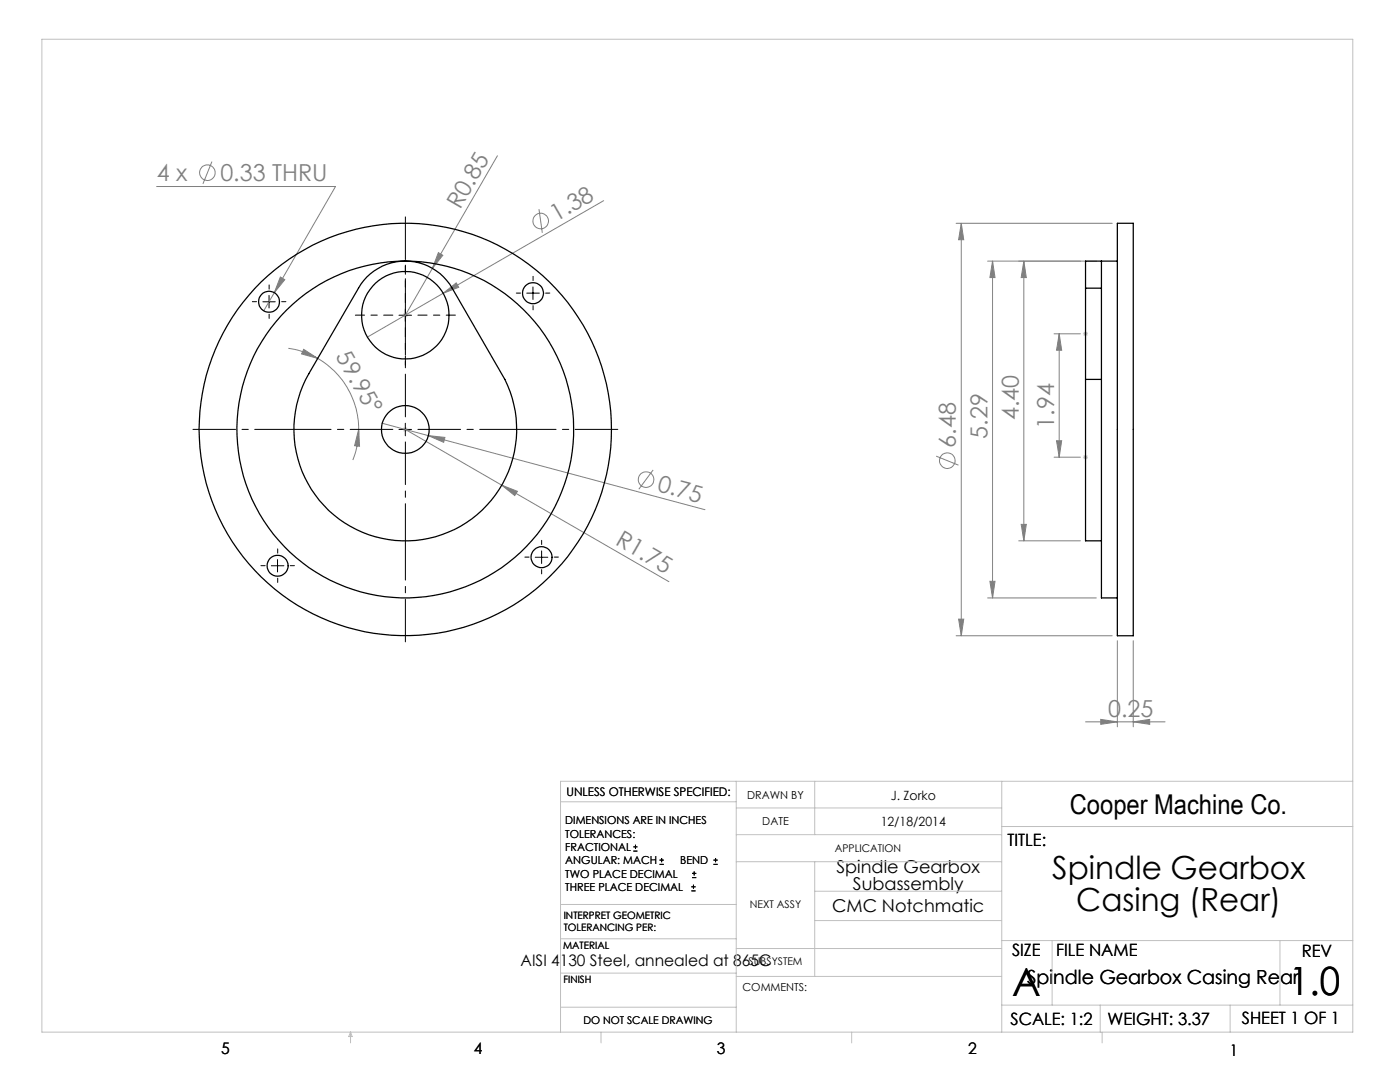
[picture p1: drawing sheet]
<svg xmlns="http://www.w3.org/2000/svg" width="279mm" height="216mm" viewBox="0 0 279 216" stroke-linecap="round" stroke-linejoin="round" font-family="sans-serif">
<g fill="none" stroke="#808080" stroke-width=".2">
<path d="M31.3 37.2h35.7l-12.2 21.2M42.3 32.2l-1.8 4.5M99.3 31.1l-13 22.5M54.8 58.4l-2.2 3.6M56 55.3l.8 .5-2 2.6zM86.3 53.6l-5.4 9.3M87.5 50.4l.9 .5-2.1 2.7zM88.4 58.5l2.7-2.1 .4 .9zM88.4 58.5l-15.1 8.8M107.6 41.7l.6 4.8M120.5 40l-32.1 18.5M190.8 44.6h31.2"/>
<path d="M191.8 44.6l.5 3.2h-1zM191.8 44.6v82.3M197.1 52.1h21.7M198.1 52.1l.5 3.3h-1zM198.1 52.1v67.2M204.3 52.1l.5 3.3h-1zM204.3 52.1v55.8M57.5 69.5a17 17 0 0 1 5.9 2M60.6 69.7l2.8 1.8-3.2-.9zM63.4 71.5a16.3 16.3 0 0 1 8.2 14.2M210.4 66.6h5.2M211.4 66.6l.5 3.3h-1z"/>
<path d="M211.4 66.6v24.6M71.6 85.7l.2 3.3-1-.1zM71.6 85.7a16 16 0 0 1-1.2 6.1M76.3 84.5l9.2 2.4M80.9 85.7l52.6 30.4M85.5 86.9l3.3 .4-.3 1zM85.5 86.9l55.2 14.8M100.1 96.8l3.2 1.2-.6 .9zM130.4 93.8l-2.9 3.8M186.8 91l4.5 1.8M210.4 91.2h5.2M210.9 87.9h1l-.5 3.3z"/>
<path d="M197.1 119.3h21.7M197.6 116h1l-.5 3.3zM203.3 107.9h12.3M203.8 104.6h1l-.5 3.3zM190.8 126.9h31.2M191.3 123.5h1l-.5 3.4zM223 127.8v17.2M226.2 127.8v17.2M216.6 144h15.9M219.7 143.5l3.3 .5-3.3 .5zM226.2 144l3.2-.5v1z"/>
<circle cx="41.4" cy="34.5" r="1.55"/>
<circle cx="107.9" cy="44.1" r="1.56"/>
<circle cx="128.9" cy="95.7" r="1.55"/>
<circle cx="189" cy="91.9" r="1.55"/>
</g>
<g fill="none" stroke="#000" stroke-width=".2">
<path d="M53.7 58.9v2.6M105.1 58.5h2.5M106.4 57.3v2.5M52.5 60.2h2.4M79.6 62.9h2.5M80.9 61.7v2.4M79.6 85.7h2.5M80.9 84.5v2.5M54.2 112.9h2.5M55.4 111.7v2.4M106.8 111.2h2.5M108.1 109.9v2.5"/>
<path d="M126.4 169.8h.8M126.4 169h.8M126.8 168.6v.8M131.6 172.5h.9M131.6 171.6h.9M132 171.2v.8M138 177.8h.8M138 177h.8M138.1 175.1h.9M138.1 174.3h.9M138.4 176.5v.8M138.5 173.9v.8"/>
<path d="M142.4 172.5h.8M142.4 171.6h.8M142.8 171.2v.8"/>
</g>
<g fill="none" stroke="#c0c0c0" stroke-width=".2">
<path d="M8.4 7.8h261.6v198.2h-261.6zM80.4 62.9h1M80.5 62.5l.7 .8M80.9 62.4v1M81.2 62.5l-.7 .8M216.1 66.6h1M216.3 66.3l.7 .7M216.6 66.1v1M217 66.3l-.7 .7M80.4 85.7h1M80.5 85.3l.7 .7M80.9 85.2v1"/>
<path d="M81.2 85.3l-.7 .7M216.1 91.2h1M216.3 90.9l.7 .7M216.6 90.7v1.1M217 90.9l-.7 .7M111.9 160h35M146.9 155.9v50.1M162.6 155.9v10.6M199.9 155.9v50.1M270 155.9h-158.1v50.1M146.9 166.5h53M146.9 161.2h53"/>
<path d="M146.9 171.9h53M162.6 171.9v22.9M162.6 177.8h37.3M199.9 164.9h70.1M111.9 194.2h35M111.9 187.3h35M111.9 180.5h35M146.9 189.3h53M146.9 194.8h53M162.6 183.7h37.3M199.9 187.7h70.1M210 187.7v12.9"/>
<path d="M255.4 187.7v12.9M70 206v2.1M70 206l.3 .8h-.7zM111.9 201h35M119.9 206v2.1M170 206v2.1M199.9 200.6h70.1M219.6 200.6v5.4M220 206v2.1M245.5 200.6v5.4"/>
</g>
<path d="M78.4 85.7h-39.9M80.9 83.2v-39.9M80.9 88.2v39.9M83.4 85.7h39.9" fill="none" stroke="#000" stroke-width=".2" stroke-dasharray="15.2 1.3 1.3 1.3" stroke-dashoffset="6.7"/>
<g fill="none" stroke="#000" stroke-width=".2" stroke-dasharray="15.2 1.3 1.3 1.3">
<path d="M53.7 57.7v-.8M103.9 58.5h-.9M106.4 56v-.9M108.9 58.5h.8M51.2 60.2h-.8M53.7 62.7v.8M56.2 60.2h.9M106.4 61v.8M52.9 112.9h-.8M55.4 110.4v-.9M55.4 115.4v.8M57.9 112.9h.9"/>
<path d="M105.6 111.2h-.8M108.1 108.7v-.9M108.1 113.7v.8M110.6 111.2h.8"/>
</g>
<path d="M78.4 62.9h-7.5M80.9 60.4v-7.5M80.9 65.4v7.5M83.4 62.9h7.5" fill="none" stroke="#000" stroke-width=".2" stroke-dasharray="15.2 1.3 1.3 1.3" stroke-dashoffset="13.4"/>
<g fill="#808080">
<path d="M88.4 58.5l2.7-2.1 .4 .9z"/>
<path d="M87.5 50.4l.9 .5-2.1 2.7z"/>
<path d="M100.1 96.8l3.2 1.2-.6 .9z"/>
<path d="M85.5 86.9l3.3 .4-.3 1z"/>
<path d="M211.4 66.6l.5 3.3h-1zM210.9 87.9h1l-.5 3.3z"/>
<path d="M71.6 85.7l.2 3.3-1-.1zM60.6 69.7l2.8 1.8-3.2-.9z"/>
<path d="M56 55.3l-1.2 3.1 2-2.6zM219.7 143.5l3.3 .5-3.3 .5zM226.2 144l3.2-.5v1z"/>
<path d="M203.8 104.6h1l-.5 3.3zM204.3 52.1l.5 3.3h-1z"/>
<path d="M191.8 44.6l.5 3.2h-1zM191.3 123.5h1l-.5 3.4zM198.1 52.1l.5 3.3h-1zM197.6 116h1l-.5 3.3z"/>
</g>
<g fill="none" stroke="#000" stroke-width=".25">
<path d="M73.2 55.2a10.8 10.8 0 0 1 17 2.3l10.6 18.2a22.2 22.2 0 0 1-20.6 32.2 22.2 22.2 0 0 1-18.6-33.3l9.9-17.1zM216.6 57.5h3.2M216.6 57.5v18.2M219.8 52.1v67.2h3.2M223 44.6h3.2v82.3h-3.2zM223 52.1h-6.4v5.4M216.6 75.7v32.2h3.2M216.6 75.7h3.2"/>
<circle cx="106.4" cy="58.5" r="2.11"/>
<circle cx="53.7" cy="60.2" r="2.09"/>
<circle cx="80.9" cy="62.9" r="8.7"/>
<circle cx="80.9" cy="85.7" r="41.1"/>
<circle cx="80.9" cy="85.7" r="4.8"/>
<circle cx="80.9" cy="85.7" r="33.6"/>
<circle cx="55.4" cy="112.9" r="2.1"/>
<circle cx="108.1" cy="111.2" r="2.09"/>
</g>
<g font-size="7.8">
<text x="202" y="198.7">A</text>
<text x="257.3" y="198.6">1.0</text>
</g>
<g font-size="6.3">
<text x="210" y="175.5">Spindle Gearbox</text>
<text x="214.8" y="181.8">Casing (Rear)</text>
</g>
<text font-size="5.4" x="213.5" y="162.4">Cooper Machine Co.</text>
<g font-size="4.7" fill="#808080">
<text x="31.3" y="36.1">4 x</text>
<text x="44" y="36.1">0.33 THRU</text>
<text x="91.8" y="42" transform="rotate(-60 91.8 42)">R0.85</text>
<text x="111" y="44.3" transform="rotate(-30 111 44.3)">1.38</text>
<text x="66.9" y="71.1" transform="rotate(60 66.9 71.1)">59.95°</text>
<text x="203.3" y="83.8" transform="rotate(-90 203.3 83.8)">4.40</text>
<text x="190.8" y="89.3" transform="rotate(-90 190.8 89.3)">6.48</text>
<text x="197.1" y="87.6" transform="rotate(-90 197.1 87.6)">5.29</text>
<text x="210.4" y="85.5" transform="rotate(-90 210.4 85.5)">1.94</text>
<text x="131" y="98" transform="rotate(15 131 98)">0.75</text>
<text x="122.6" y="108.6" transform="rotate(30 122.6 108.6)">R1.75</text>
<text x="221.1" y="143">0.25</text>
</g>
<text font-size="3.9" x="205" y="196.3">Spindle Gearbox Casing Rear</text>
<g font-size="3.5">
<text x="166.9" y="174.1">Spindle Gearbox</text>
<text x="170.2" y="177.6">Subassembly</text>
<text x="166.1" y="181.9">CMC Notchmatic</text>
</g>
<g font-size="3.4">
<text x="201.1" y="168.8">TITLE:</text>
<text x="202" y="190.8">SIZE</text>
<text x="210.8" y="190.9">FILE NAME</text>
<text x="259.8" y="191">REV</text>
<text x="201.7" y="204.5">SCALE: 1:2</text>
<text x="221" y="204.5">WEIGHT: 3.37</text>
<text x="247.8" y="204.4">SHEET 1 OF 1</text>
</g>
<g font-size="3.2">
<text x="103.9" y="192.7">AISI 4130 Steel, annealed at 865C</text>
<text x="44.2" y="210.4">5</text>
<text x="94.6" y="210.3">4</text>
<text x="143.1" y="210.4">3</text>
<text x="193.2" y="210.3">2</text>
<text x="245.4" y="210.6">1</text>
</g>
<g font-size="2.5">
<text x="177.8" y="159.7">J. Zorko</text>
<text x="175.8" y="164.8">12/18/2014</text>
</g>
<text font-size="2.4" x="113.1" y="158.9">UNLESS OTHERWISE SPECIFIED:</text>
<g font-size="2.2">
<text x="149.1" y="159.4">DRAWN BY</text>
<text x="112.8" y="164.5">DIMENSIONS ARE IN INCHES</text>
<text x="112.8" y="167.1">TOLERANCES:</text>
<text x="152.1" y="164.7">DATE</text>
<text x="112.8" y="169.8">FRACTIONAL</text>
<text x="112.8" y="172.5">ANGULAR: MACH</text>
<text x="135.8" y="172.5">BEND</text>
<text x="112.8" y="175.1">TWO PLACE DECIMAL</text>
<text x="112.8" y="177.8">THREE PLACE DECIMAL</text>
<text x="148.2" y="197.8">COMMENTS:</text>
</g>
<g font-size="2.1">
<text x="166.6" y="170">APPLICATION</text>
<text x="149.7" y="181.2">NEXT ASSY</text>
<text x="149.4" y="192.7">SUBSYSTEM</text>
<text x="116.4" y="204.3">DO NOT SCALE DRAWING</text>
</g>
<g font-size="2">
<text x="112.5" y="183.3">INTERPRET GEOMETRIC</text>
<text x="112.5" y="185.9">TOLERANCING PER:</text>
<text x="112.4" y="189.4">MATERIAL</text>
<text x="112.4" y="196.2">FINISH</text>
</g>
</svg>
